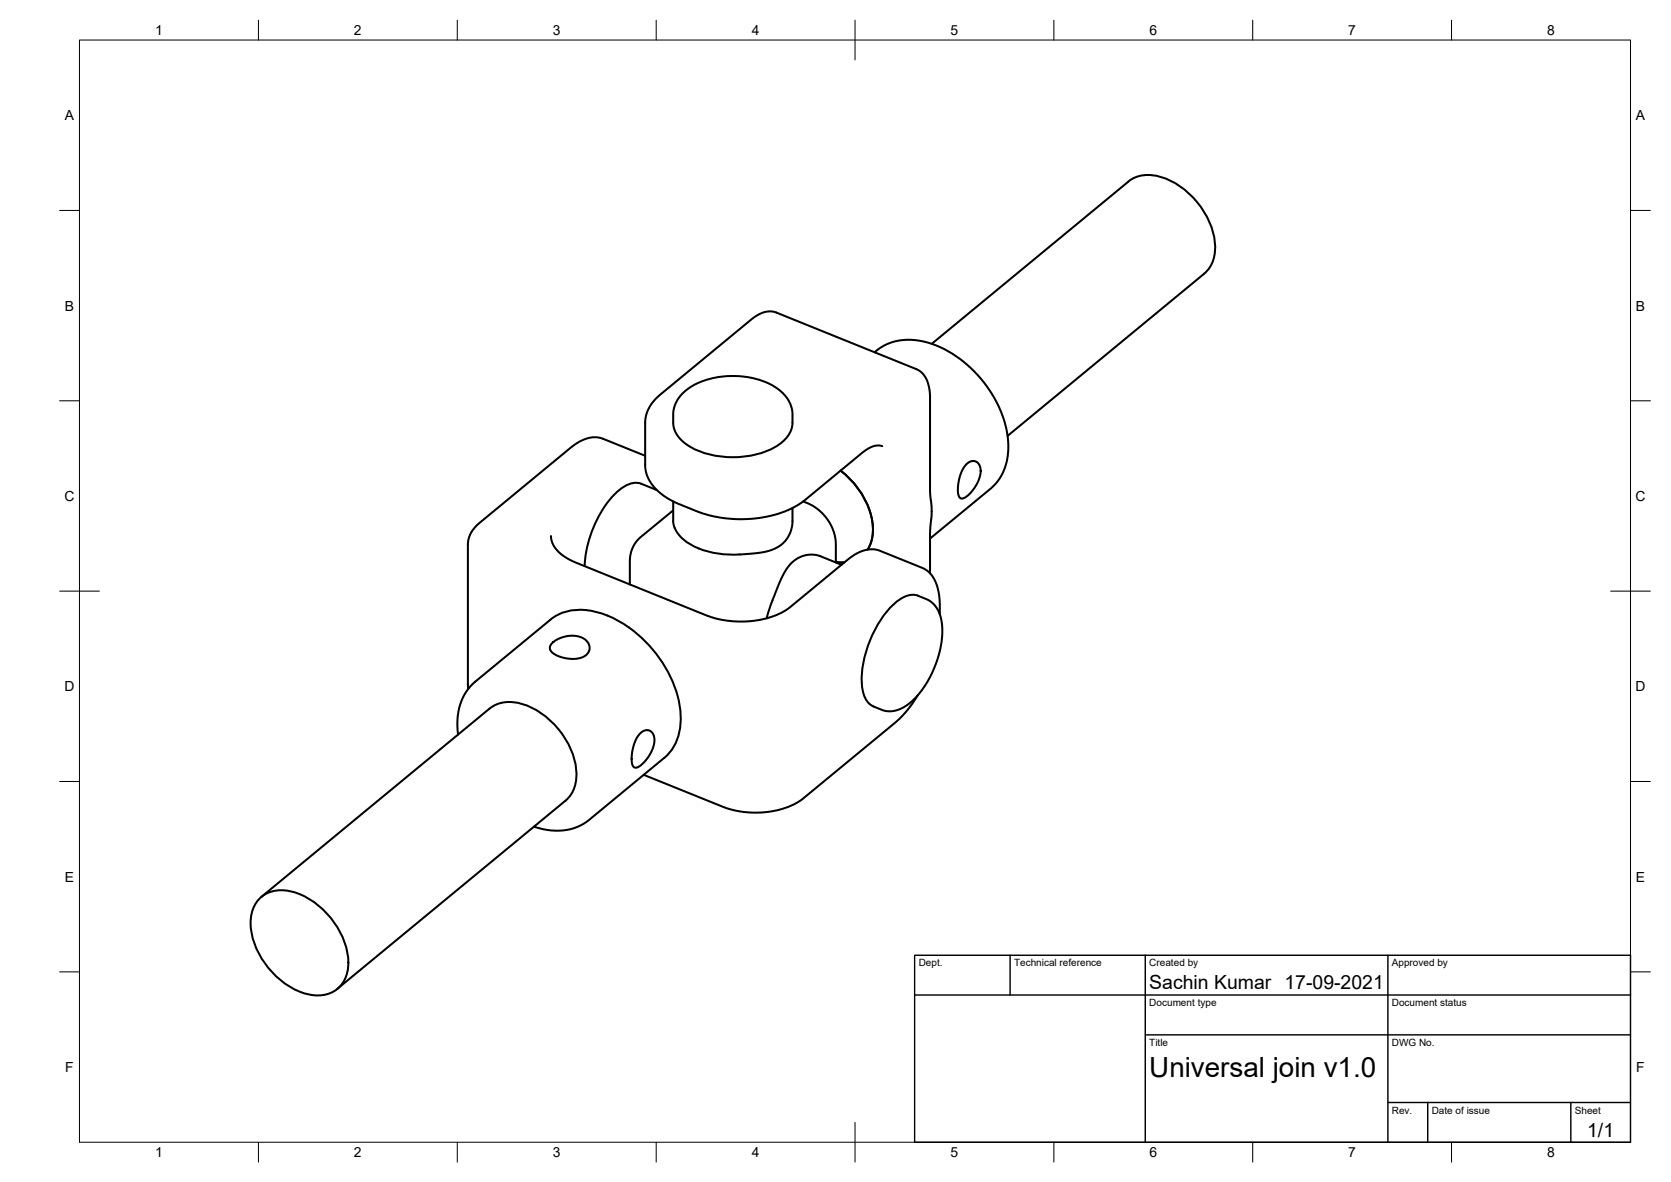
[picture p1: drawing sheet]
<svg xmlns="http://www.w3.org/2000/svg" width="420mm" height="297mm" viewBox="0 0 420 297" stroke-linecap="round" stroke-linejoin="round" font-family="sans-serif">
<!-- layer: Visible -->
<g fill="none" stroke="#000" stroke-width=".51">
<path d="M171.6 98.9a19 19 0 0 1 14.7-4.3l4 .7a11.9 11.9 0 0 1 8.6 6.7l.4 1.8a7.8 7.8 0 0 1-4.4 8.6 23 23 0 0 1-22.3-.7 7.6 7.6 0 0 1-3.3-8.1 7.5 7.5 0 0 1 2.3-4.7zM219.9 88.5l1.4-1 1.9-1.1 2-.6 2.6-.4 2.4 .1 2.7 .5 2.5 .8 2.4 1.2 4.3 2.8 2.6 2.3 2.2 2.3 1.9 2.6 1.7 3 1.2 2.3 .9 2.7 .8 3.8 .1 3.5-.6 3.5-.8 2.1-.7 1.3-2.2 2.5-15.4 12.6M234.3 86.4l49.4-40.8a9 9 0 0 1 8.9-.9 20.6 20.6 0 0 1 12.9 16.8 8.7 8.7 0 0 1-2.7 7.3l-49.5 40.7M162.2 114.5l-10.6-4.2a7.7 7.7 0 0 0-7.6 1.8l-23.5 19.3-1.3 1.4a6.4 6.4 0 0 0-1.6 4l.2 36.3M211.4 118.3a19.8 19.8 0 0 1 8.1 15.3 9.1 9.1 0 0 1-1.3 4.5M221.8 112.1l-.3-.1a5.7 5.7 0 0 0-4.6 1.7l-14.8 12.2-3.3 2-4 1.5-4.2 .8-4.9 .3-4.3-.4-4.9-1.1-7-2.9-2.9-1.7-2.3-2.1-1.3-2.1-.7-2.2-.1-11.8a9.2 9.2 0 0 1 3.8-7l23.5-19.4a5.9 5.9 0 0 1 5.7-1.2l35.2 14.2 1.4 .9a8.4 8.4 0 0 1 2 6.4l.1 23.8a33.1 33.1 0 0 1-.1 10v10.2M243 116.7l1.3-.8h.7l.6 .2 .8 1.1 .1 1.7-.5 2.1-1.2 1.9-1.7 1.8-1.3 .6-.6-.5-.3-.7v-2.3l.9-3.3zM138.5 134.7l.4 1.8 .9 1.5 1.3 1.3 1.9 1.2 35.1 14.3a23.7 23.7 0 0 0 20-1.8l15-12.3a8.5 8.5 0 0 1 7.8-2.4l11.2 4.5 1.7 1.3 1.3 1.8 .7 2.2 .5 2.7v3.6M165.2 123.2l-4-1.6a5.6 5.6 0 0 0-5.6 1.7 28.3 28.3 0 0 0-8.6 19M169.3 126v5.6a7.1 7.1 0 0 0 3.7 4.8 21.7 21.7 0 0 0 13 2.9M169.3 128.3l-8.2 6.7a7.7 7.7 0 0 0-2.7 6v5.9M199.3 127.7v3.3a7.9 7.9 0 0 1-7.5 7.8l-5.7 .5"/>
<path d="M202 126l2.1 .9 1.7 1.2 1.7 1.7 1.2 1.7 .9 2.1 .5 2.1 .1 5.7M210.2 141.2l2.1 .1M211.6 141.9l-5.4-2.2a7.4 7.4 0 0 0-9.1 4.4l-2.7 6.4-1.6 4.9M230.9 149.7a5.5 5.5 0 0 0-5.3 1.4 27.4 27.4 0 0 0-8.8 21.7 5.9 5.9 0 0 0 5.1 5.7l1.6 .3a10.2 10.2 0 0 0 7.8-4.7l2-2.9 2-4.2 1.1-3.8 .5-4.1a9 9 0 0 0-2.8-7.9l-3.3-1.5M123.1 178.1l-57.4 47.3M123.1 178.1a9 9 0 0 1 8.9-1 20.6 20.6 0 0 1 12.9 16.8 8.7 8.7 0 0 1-2.7 7.3l-57.4 47.3M139 161.5l1.2-.8 1.3-.6 1.4-.3h1.9l1.2 .3 1.3 .8 .8 1 .2 1.2-.6 1.2-1.4 .9-1.9 .4-2-.2-2.5-.7-1.4-1.1-.2-.6v-.5zM230.7 174.8l-2.1 3.2-2.4 2.6-24.1 19.9a20.9 20.9 0 0 1-15.6 3.5l-4-1-20.6-8.3M115.2 184.6l-.2-3.2 .4-3.4 1.1-3 1.3-2 1.7-1.7 18.9-15.6a13.9 13.9 0 0 1 13.6-1.3 31 31 0 0 1 19.1 24.9 12.9 12.9 0 0 1-4.1 11.1l-18.9 15.7-2.2 1.4-2.6 .9-2.7 .4-2.8-.2-3.5-.9M160.8 184.5l1.2-.9 .8-.1 .6 .1 .6 .5 .4 .8 .1 1.8-.5 1.8-1.2 2-1.7 1.8-.7 .5-.7 .1-.4-.2-.4-.7-.1-1 .1-2 .9-3zM64.9 226.2a8.3 8.3 0 0 1 9-2 20.3 20.3 0 0 1 13.7 17.7 7.6 7.6 0 0 1-9.5 8.1 20 20 0 0 1-15.1-18 8.9 8.9 0 0 1 1.9-5.8z"/>
</g>
<!-- layer: Border -->
<g fill="none" stroke="#000" stroke-width=".25">
<path d="M20 10.1h390v276.9h-390zM65 5.1v5M115 5.1v5M165 5.1v5M215 5.1v10M265 5.1v5M315 5.1v5M365 5.1v5M15 52.9h5M410 52.9h5M15 100.7h5M410 100.7h5"/>
<path d="M15 148.6h10M405 148.6h10M15 196.4h5M410 196.4h5M15 244.2h5M410 244.2h5M65 287v5M115 287v5M165 287v5M215 282.1v9.9M265 287v5M315 287v5"/>
<path d="M365 287v5"/>
</g>
<!-- layer: TitleBlock -->
<path d="M230 240.1h180v46.9h-180zM230 250h180M254 240.1v9.9M288 240.1v46.9M349 240.1v46.9M288 260.1h122M349 277.1h61M359 277.1v9.9M395 277.1v9.9" fill="none" stroke="#000" stroke-width=".36"/>
<text font-size="7" x="289" y="270.6">Universal join v1.0</text>
<g font-size="4.9">
<text x="289" y="248.5">Sachin Kumar 17-09-2021</text>
<text x="399.1" y="285.7">1/1</text>
</g>
<g font-size="3.5">
<text x="39" y="8.8">1</text>
<text x="89" y="8.8">2</text>
<text x="139" y="8.8">3</text>
<text x="189" y="8.8">4</text>
<text x="239" y="8.8">5</text>
<text x="289" y="8.8">6</text>
<text x="339" y="8.8">7</text>
<text x="389" y="8.8">8</text>
<text x="16.3" y="30.2">A</text>
<text x="411.3" y="30.2">A</text>
<text x="16.3" y="78">B</text>
<text x="411.3" y="78">B</text>
<text x="16.2" y="125.9">C</text>
<text x="411.2" y="125.9">C</text>
<text x="16.2" y="173.7">D</text>
<text x="411.2" y="173.7">D</text>
<text x="16.3" y="221.6">E</text>
<text x="411.3" y="221.6">E</text>
<text x="16.4" y="269.4">F</text>
<text x="411.4" y="269.4">F</text>
<text x="39" y="290.8">1</text>
<text x="89" y="290.8">2</text>
<text x="139" y="290.8">3</text>
<text x="189" y="290.8">4</text>
<text x="239" y="290.8">5</text>
<text x="289" y="290.8">6</text>
<text x="339" y="290.8">7</text>
<text x="389" y="290.8">8</text>
</g>
<g font-size="2.5">
<text x="231" y="242.9">Dept.</text>
<text x="255" y="242.9">Technical reference</text>
<text x="289" y="242.9">Created by</text>
<text x="350" y="242.9">Approved by</text>
<text x="289" y="252.8">Document type</text>
<text x="350" y="252.8">Document status</text>
<text x="289" y="262.9">Title</text>
<text x="350" y="262.9">DWG No.</text>
<text x="350" y="279.9">Rev.</text>
<text x="360" y="279.9">Date of issue</text>
<text x="396" y="279.9">Sheet</text>
</g>
</svg>
